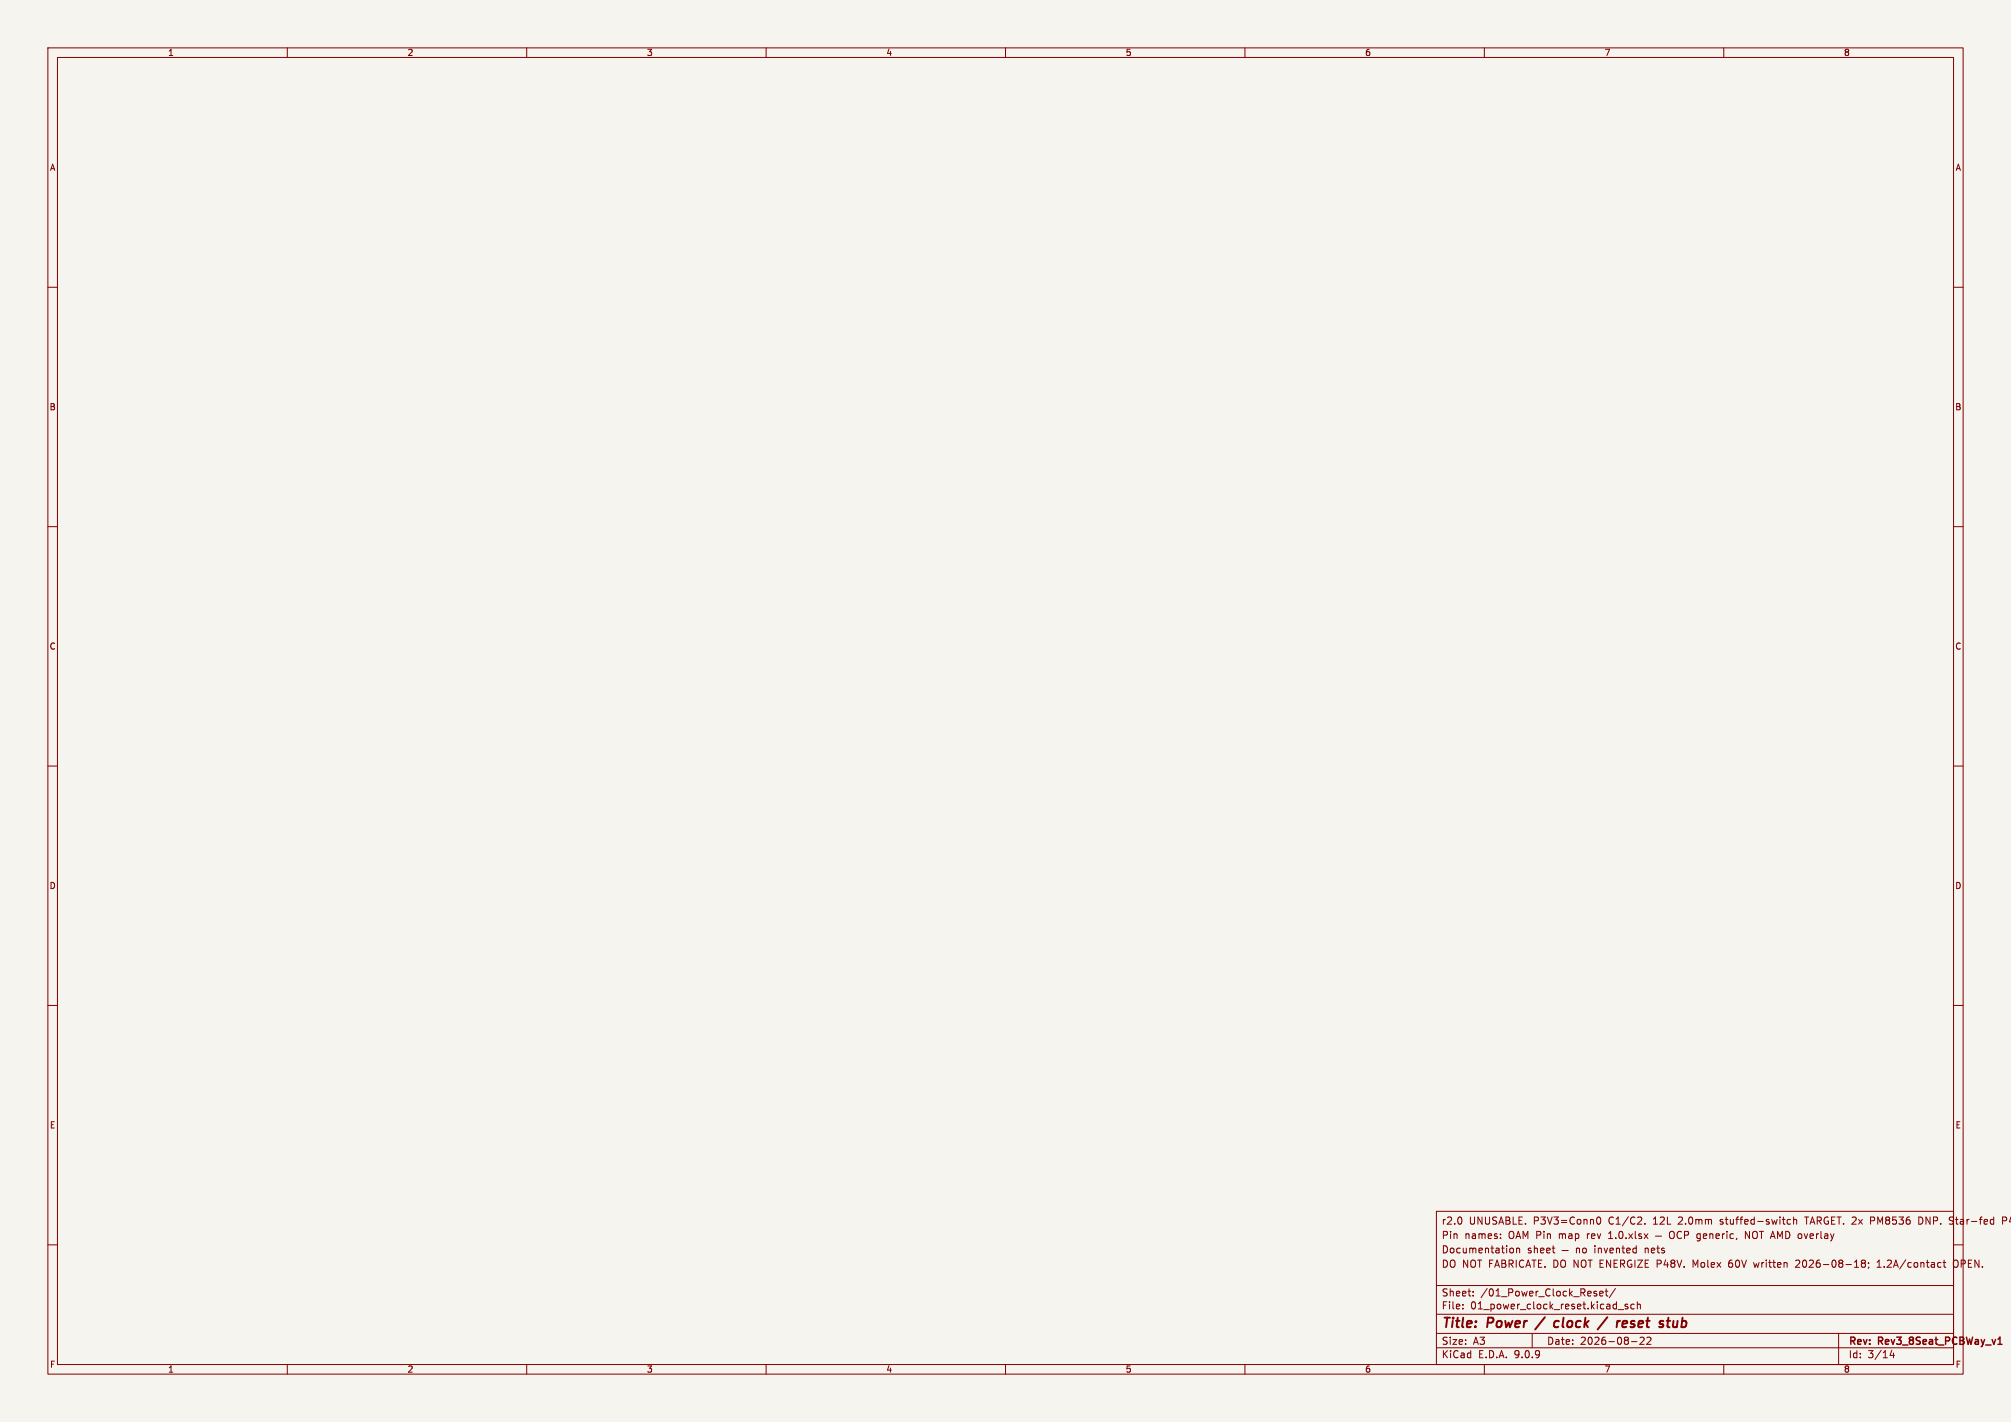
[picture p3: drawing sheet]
<svg xmlns="http://www.w3.org/2000/svg" width="420mm" height="297mm" viewBox="0 0 420 297" stroke-linecap="round" stroke-linejoin="round" font-family="sans-serif">
<path d="M0 0h420v297h-420z" fill="#f5f4ef" stroke="#f5f4ef" stroke-width=".21"/>
<g fill="none" stroke="#840000" stroke-width=".21">
<path d="M10 10h400v277h-400zM12 12h396v273h-396zM60 10v2M110 10v2M160 10v2M210 10v2M260 10v2M310 10v2M360 10v2M10 60h2M408 60h2M10 110h2"/>
<path d="M408 110h2M10 160h2M408 160h2M10 210h2M408 210h2M300 253h108v32h-108zM305.2 254.5v.9M313.4 258.5v.2M313.4 257.8v.1M333.6 254.3l.2-.1a.8 .8 0 0 1 .5 .7 .8 .8 0 0 1-.5 .8l-.2-.2-.2-.4zM335.9 258.7h.9M336.1 257.5l-.2 .1"/>
<path d="M343.5 255.5v.2M345.7 258.2h1.3M348.9 257.3l.1-.1a.5 .5 0 0 1 .7 .5v.5a.5 .5 0 0 1-.5 .5 .5 .5 0 0 1-.5-.5v-.5zM351.2 257.3a.71 .71 0 0 0-1 .5 .71 .71 0 0 0 .7 .9l.3-.2M351.8 258l.7-.1 .2-.2-.1-.4-.8-.1v1.5M355.1 257.8l-.4-.1-.3 .3 .1 .6h.6M355.1 257.7v1.2l-.3 .3-.4-.1M355.7 258.2l.7-.2v-.2l-.5-.1-.2 .2 .1 .7h.6M357.1 257.8l.2-.1 .4 .1v.9M357.1 257.7v1M358.4 258.2l.7-.2-.1-.2-.4-.1-.2 .2v.7h.6M359.7 257.7v1"/>
<path d="M360.2 257.7l-.5 .3M360.7 257.2v.1M360.7 257.7v1M362 257.8l-.4-.1-.3 .3 .1 .6h.6M362.7 258.6l-.1 .3M364.5 258.7v-1.5l.9 1.5M373.9 254.8l-.4-.1-.3 .3 .2 .6h.5M374.6 254.8l.2-.1 .4 .1v.9M374.6 254.2v1.5M376.9 254.2h.8M390.7 255h.5M391.2 254.2h-.5v1.5"/>
<path d="M401.3 254.3l-.6-.1v1.5l.6-.1M407.4 254.2l.5 .1M407.4 254.9l.5 .2M407.9 255.5l-.6 .2M418.2 255l.7-.1 .2-.2-.1-.4-.8-.1v1.5M10 260h2M300 278.5h108M300 274.5h108M300 268.5h108M305.5 273.2v.2M305.5 272.5v.1M307.7 270.5v.2"/>
<path d="M307.7 269.8v.1M315.6 260.7l.3 .1 .2 .2-.1 .5-.4 .2M316.7 260.8l.2-.1 .4 .1 .1 .9M316.7 260.7v1M320 278.5v3M324.2 260.7h.5M324.6 261.7h.1M326.2 261.2h1.3M329.2 260.8l.2-.1 .4 .1 .1 .9M329.2 260.7v1M330.7 260.8l.3-.1 .3 .3v.4l-.3 .3-.3-.1-.2-.2zM334.1 270.2l.7-.2-.1-.2-.4-.1-.2 .2 .1 .7h.5"/>
<path d="M335.2 269.7h.6M335.4 269.2v1.3l.4 .2M337.4 269.1l-1.3 1.9M337.9 273.5h1.2M339.9 272.5l-.3-.1-.2 .2v.2l.5 .2v.3h-.5M341.3 272.5l-.4-.1-.3 .3 .1 .6h.6M341.9 272.5l.3-.1 .3 .1 .1 .9M341.9 271.9v1.5M342.5 279.4l.6-.1 .3 .4-1 1.1h1M343.9 279.4l.6-.1 .3 .4-.9 1.1h.9M354.1 264.3l-.5-1.1v1.5M361.3 263.3a1.01 1.01 0 0 0 0 1.4"/>
<path d="M361.3 263.8l-.3 .2M366.2 263.7l.3 1 .3-.7M375.6 263.2l-.6 .1M375.8 263.8l-.9 .9h1M384 278.5v6.5M387.3 264.7h.9M389 263.8l-.3-.3 .3-.3 .4 .1 .2 .2-.3 .3M389 263.8l-.3 .3v.3l.3 .3 .4-.1 .2-.2-.1-.4-.2-.2M389 263.8h.3M390.2 263.8v.1M390.3 264.6l-.1 .3M392 264.7h.9"/>
<path d="M392 263.6l.4-.4v1.5M405.8 263.7h.6M406 263.2v1.3l.4 .2M408 260h2M408.9 263.4l-.3-.2a.5 .5 0 0 0-.7 .5v.5a.5 .5 0 0 0 .4 .5 .5 .5 0 0 0 .6-.2M60 285v2M110 285v2M160 285v2M210 285v2M260 285v2M300 281.5h108M310 285v2"/>
<path d="M340.7 280.2h1.2M360 285v2M395.1 282l-.4 1.1h1M395.4 282.6v1"/>
</g>
<path d="M417.3 280.8h.8" fill="none" stroke="#840000" stroke-width=".3"/>
<path d="M322.6 275.1l-2 2.6M325.6 276a.66 .66 0 0 0-1 .3l-.1 .5 .2 .3h.7M335.7 275.1l-2 2.6M338.8 276.5l1-.2v-.3h-.8l-.2 .9 .2 .3 .6-.1M348.1 275.9h.7M349.5 275.9l-.1 1v.2l.5 .1" fill="none" stroke="#840000" stroke-width=".4"/>
<g font-size="2.8" fill="#840000">
<text x="301" y="277.9">Title:</text>
<text x="310.6" y="277.9">Power</text>
<text x="326.2" y="277.9">clock</text>
<text x="336.5" y="277.9">/</text>
<text x="340.9" y="277.9">reset</text>
<text x="350.6" y="277.9">stub</text>
</g>
<g font-size="2.1" fill="#840000">
<text x="301" y="256">r2.0</text>
<text x="306.8" y="256">UNUSABLE.</text>
<text x="320.3" y="256">P3V3=Conn0</text>
<text x="336.1" y="256">C1/C2.</text>
<text x="345.5" y="256">12L</text>
<text x="350.9" y="256">2.0mm</text>
<text x="359.8" y="256">stuffed-switch</text>
<text x="377.7" y="256">TARGET. 2x</text>
<text x="391.6" y="256">PM8536</text>
<text x="401.8" y="256">DNP.</text>
<text x="408.4" y="256">Star-fed</text>
<text x="419.7" y="256">P</text>
<text x="301" y="262">Documentation</text>
<text x="301" y="259">Pin</text>
<text x="305.9" y="259">names:</text>
<text x="315.1" y="259">OAM Pin</text>
<text x="318.9" y="262">sheet</text>
<text x="325.8" y="259">map</text>
<text x="331.8" y="259">rev</text>
<text x="333.3" y="262">invented</text>
<text x="336.5" y="259">1.0.xlsx</text>
<text x="343.9" y="262">nets</text>
<text x="365.6" y="259">NOT AMD overlay</text>
<text x="301" y="265">DO NOT FABRICATE. DO NOT ENERGIZE P48V.</text>
<text x="354.2" y="265">Molex</text>
<text x="361.9" y="265">60V</text>
<text x="367.3" y="265">written</text>
<text x="376.2" y="265">2026-08-18;</text>
<text x="393.4" y="265">1.2A/contact</text>
<text x="409.4" y="265">OPEN.</text>
<text x="301" y="273.7">File:</text>
<text x="301" y="271">Sheet:</text>
<text x="307.1" y="273.7">01_power_clock_reset.kicad_sch</text>
<text x="309.2" y="271">/01_Power_Clock_Reset/</text>
<text x="301" y="281.1">Size:</text>
<text x="307.6" y="281.1">A3</text>
<text x="323" y="281.1">Date:</text>
<text x="330" y="281.1">2026-08-22</text>
<text x="386" y="281.3">Rev:</text>
<text x="392.4" y="281.3">Rev3_8Seat_PCBWay_v1</text>
<text x="301" y="283.9">KiCad</text>
<text x="308.7" y="283.9">E.D.A.</text>
<text x="316.3" y="283.9">9.0.9</text>
<text x="386" y="283.9">Id:</text>
<text x="390.1" y="283.9">3/14</text>
</g>
<g font-size="1.8" fill="#840000">
<text x="35" y="11.9">1</text>
<text x="85" y="11.9">2</text>
<text x="135" y="11.9">3</text>
<text x="185" y="11.9">4</text>
<text x="235" y="11.9">5</text>
<text x="285" y="11.9">6</text>
<text x="335" y="11.9">7</text>
<text x="385" y="11.9">8</text>
<text x="10.3" y="35.9">A</text>
<text x="408.3" y="35.9">A</text>
<text x="10.3" y="85.9">B</text>
<text x="408.2" y="85.9">B</text>
<text x="10.3" y="135.9">C</text>
<text x="408.2" y="135.9">C</text>
<text x="10.3" y="185.9">D</text>
<text x="408.2" y="185.9">D</text>
<text x="10.3" y="235.9">E</text>
<text x="408.3" y="235.9">E</text>
<text x="10.3" y="285.9">F</text>
<text x="35" y="286.9">1</text>
<text x="85" y="286.9">2</text>
<text x="135" y="286.9">3</text>
<text x="185" y="286.9">4</text>
<text x="235" y="286.9">5</text>
<text x="285" y="286.9">6</text>
<text x="335" y="286.9">7</text>
<text x="385" y="286.9">8</text>
<text x="408.3" y="285.9">F</text>
</g>
</svg>
